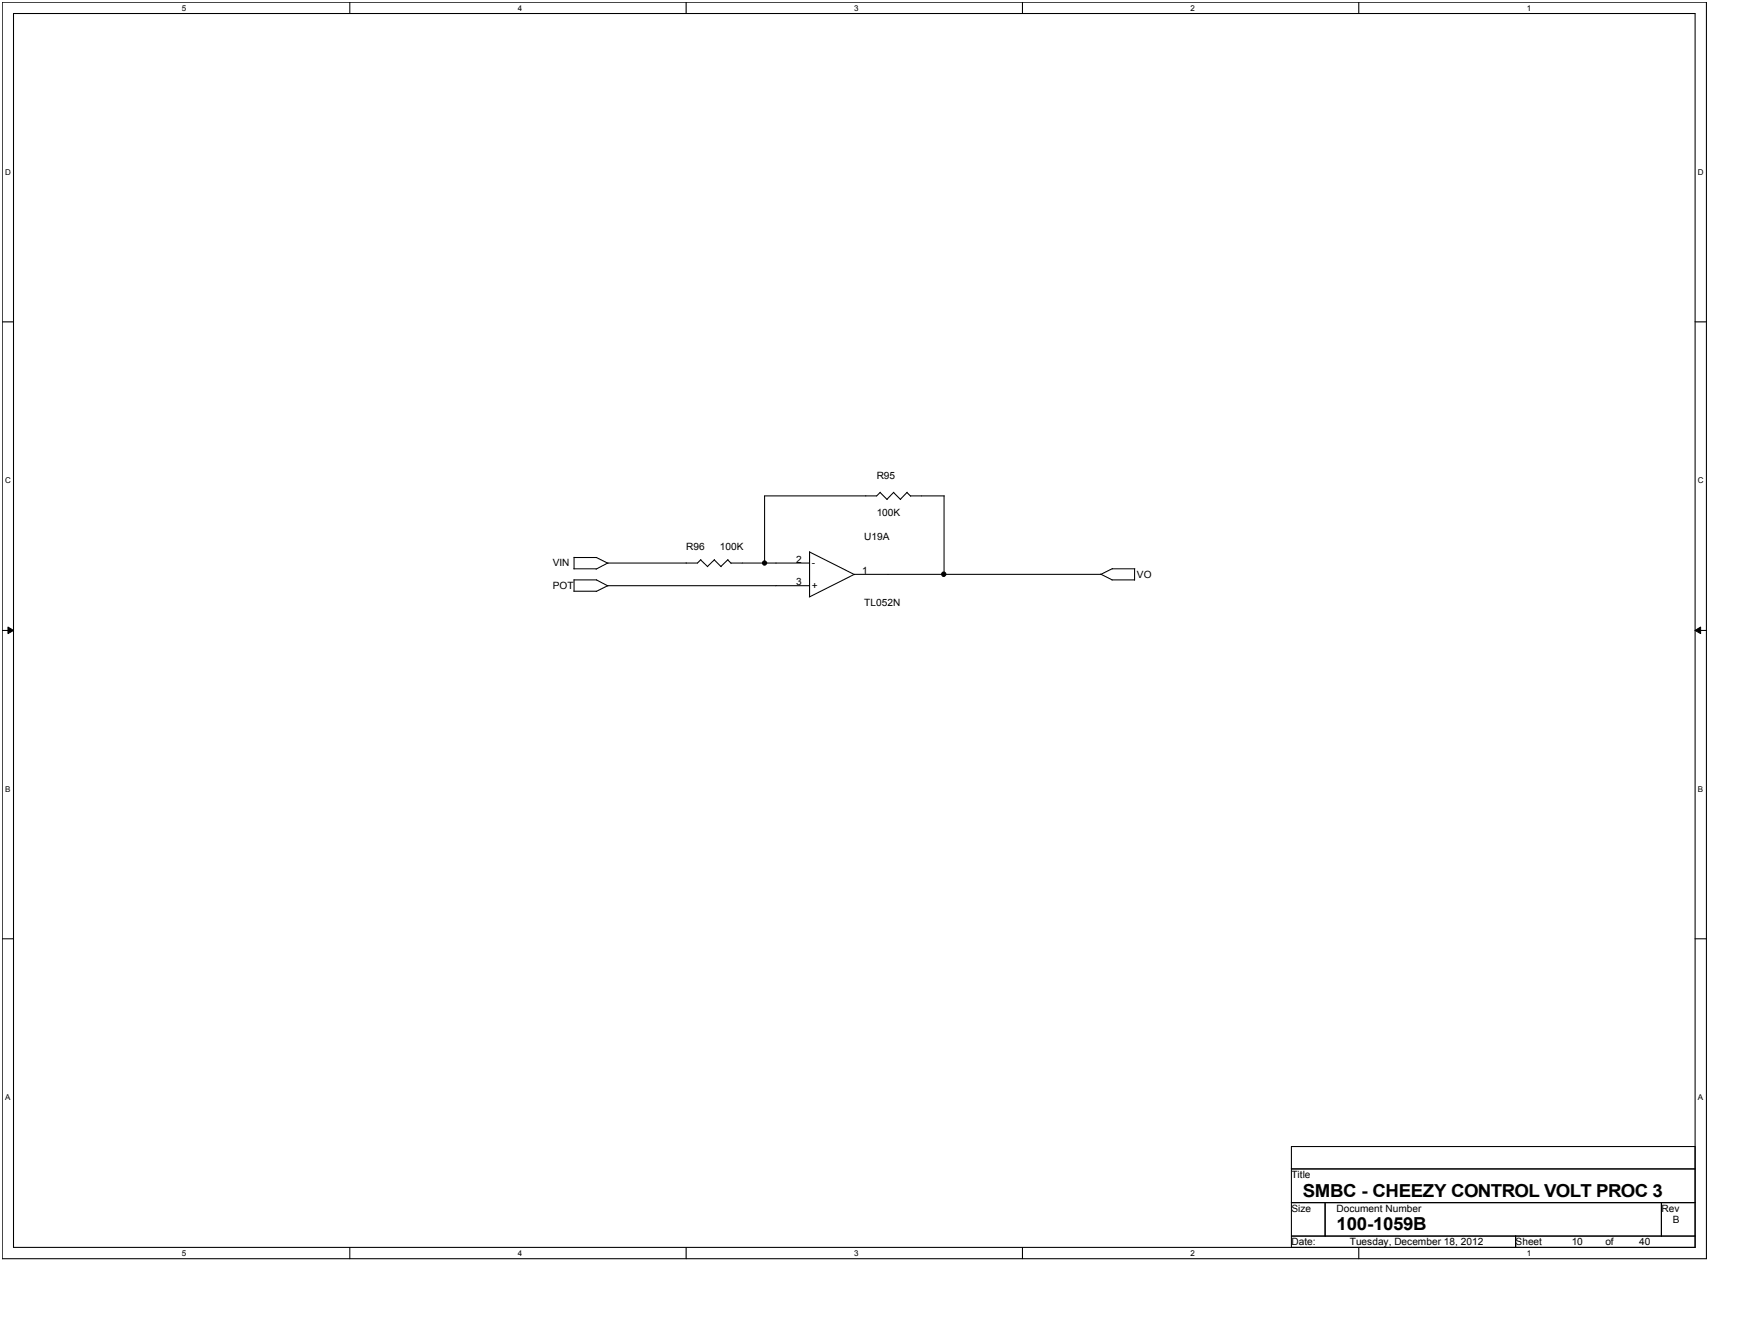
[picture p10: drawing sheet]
<svg xmlns="http://www.w3.org/2000/svg" width="279mm" height="216mm" viewBox="0 0 279 216" stroke-linecap="round" stroke-linejoin="round" font-family="sans-serif">
<path d="M.4 .4h274.1v202h-274.1zM2.2 2.2h270.5v198.3h-270.5z" fill="none" stroke="#000" stroke-width=".17"/>
<g fill="#fff">
<path d="M29.2 .6h.7v1.4h-.7z"/>
<path d="M29.2 200.7h.7v1.4h-.7z"/>
</g>
<path d="M56.3 .4v1.8M56.3 200.5v1.9" fill="none" stroke="#000" stroke-width=".17"/>
<g fill="#fff">
<path d="M83.3 .6h.7v1.4h-.7z"/>
<path d="M83.3 200.7h.7v1.4h-.7z"/>
</g>
<path d="M110.4 .4v1.8M110.4 200.5v1.9" fill="none" stroke="#000" stroke-width=".17"/>
<g fill="#fff">
<path d="M137.4 .6h.7v1.4h-.7z"/>
<path d="M137.4 200.7h.7v1.4h-.7z"/>
</g>
<path d="M164.5 .4v1.8M164.5 200.5v1.9" fill="none" stroke="#000" stroke-width=".17"/>
<g fill="#fff">
<path d="M191.5 .6h.7v1.4h-.7z"/>
<path d="M191.5 200.7h.7v1.4h-.7z"/>
</g>
<path d="M218.6 .4v1.8M218.6 200.5v1.9" fill="none" stroke="#000" stroke-width=".17"/>
<g fill="#fff">
<path d="M245.6 .6h.7v1.4h-.7z"/>
<path d="M245.6 200.7h.7v1.4h-.7z"/>
<path d="M.8 26.9h.9v1.4h-.9z"/>
<path d="M273.1 26.9h.9v1.4h-.9z"/>
<path d="M.8 76.5h.9v1.4h-.9z"/>
<path d="M273.1 76.5h.9v1.4h-.9z"/>
</g>
<path d="M.4 51.7h1.8M272.7 51.7h1.8" fill="none" stroke="#000" stroke-width=".17"/>
<g fill="#fff">
<path d="M.8 126.1h.8v1.4h-.8z"/>
<path d="M273.1 126.1h.8v1.4h-.8z"/>
</g>
<path d="M.4 101.4h1.8M272.7 101.4h1.8" fill="none" stroke="#000" stroke-width=".17"/>
<path d="M1.3 100.8l.9 .6-.9 .5zM272.7 101.4l.8-.6v1.1z" fill="#000"/>
<path d="M1.3 100.8l.9 .6-.9 .5zM272.7 101.4l.8-.6v1.1z" fill="none" stroke="#000" stroke-width=".16"/>
<g fill="#fff">
<path d="M.8 175.7h.8v1.4h-.8z"/>
<path d="M273.1 175.7h.8v1.4h-.8z"/>
</g>
<g fill="none" stroke="#000" stroke-width=".17">
<path d="M141.6 79.2l1.1 1.1M141.6 79.1l-.6 .6h-18v10.9M143.7 79.2l1.2 1.1M143.8 79.1l-1.1 1.2M145.9 79.2l.6 .6M145.9 79.1l-1.1 1.2M146.4 79.7h5.5M151.9 79.7v12.7M92.3 91.4h3.6M92.3 95h3.6M92.3 93.2h3.7M92.3 89.6h3.7"/>
<path d="M92.3 89.6v1.8M92.3 93.2v1.8M95.9 89.6l1.9 1M95.9 93.2l1.9 1M112.7 90l1.1 1.1M112.7 90l-.5 .5h-14.4l-1.9 1M114.9 90l1.1 1.1M114.9 90l-1.1 1.1M117.1 90l.5 .6M117.1 90l-1.1 1.1M117.6 90.5h12.6M130.2 88.7v7.2"/>
<path d="M130.2 88.7l7.3 3.7M130.2 94.2h-32.4l-1.9 .9M177 92.3l1.9 .9M177.1 92.3h-39.7l-7.2 3.7M178.9 93.2h3.6M178.9 91.4h3.6M178.9 91.4l-1.8 .9M182.5 91.4v1.9M.4 150.9h1.8M272.7 150.9h1.8M207.7 184.3h65v16.2h-65zM207.7 187.9h65"/>
<path d="M207.7 193.3h65M207.7 198.7h65M213.1 193.3v5.4M243.8 198.7v1.8M267.2 193.3v5.4"/>
<circle cx="123" cy="90.5" r=".34"/>
<circle cx="151.8" cy="92.3" r=".35"/>
</g>
<g fill="#000">
<circle cx="123" cy="90.5" r=".34"/>
<circle cx="151.8" cy="92.3" r=".35"/>
</g>
<g font-size="2.9">
<text x="209.5" y="192.4">SMBC - CHEEZY CONTROL VOLT PROC 3</text>
<text x="215" y="197.8">100-1059B</text>
</g>
<g font-size="1.6">
<text x="141" y="77">R95</text>
<text x="141" y="82.9">100K</text>
<text x="110.4" y="88.4">R96</text>
<text x="115.8" y="88.4">100K</text>
<text x="139" y="86.7">U19A</text>
<text x="88.9" y="91.1">VIN</text>
<text x="88.9" y="94.7">POT</text>
<text x="128.1" y="90.5">2</text>
<text x="128.1" y="94.1">3</text>
<text x="130.6" y="94.7">+</text>
<text x="130.6" y="91.1">-</text>
<text x="138.7" y="92.3">1</text>
<text x="182.9" y="92.9">VO</text>
<text x="139" y="97.4">TL052N</text>
<text x="207.7" y="189.4">Title</text>
<text x="207.7" y="194.8">Size</text>
<text x="215" y="194.8">Document Number</text>
<text x="267.2" y="194.8">Rev</text>
<text x="269.1" y="196.6">B</text>
<text x="207.7" y="200.1">Date:</text>
<text x="217.1" y="200.1">Tuesday, December 18, 2012</text>
<text x="243.8" y="200.1">Sheet</text>
<text x="252.8" y="200.1">10</text>
<text x="258.2" y="200.1">of</text>
<text x="263.6" y="200.1">40</text>
</g>
<g font-size="1.3">
<text x="29.2" y="1.7">5</text>
<text x="83.3" y="1.7">4</text>
<text x="137.4" y="1.7">3</text>
<text x="191.5" y="1.7">2</text>
<text x="245.6" y="1.7">1</text>
<text x=".8" y="28.1">D</text>
<text x="273.1" y="28.1">D</text>
<text x=".8" y="77.6">C</text>
<text x="273.1" y="77.6">C</text>
<text x=".8" y="127.3">B</text>
<text x="273.1" y="127.3">B</text>
<text x=".8" y="176.8">A</text>
<text x="273.1" y="176.8">A</text>
<text x="29.2" y="201.9">5</text>
<text x="83.3" y="201.9">4</text>
<text x="137.4" y="201.9">3</text>
<text x="191.5" y="201.9">2</text>
<text x="245.6" y="201.9">1</text>
</g>
</svg>
